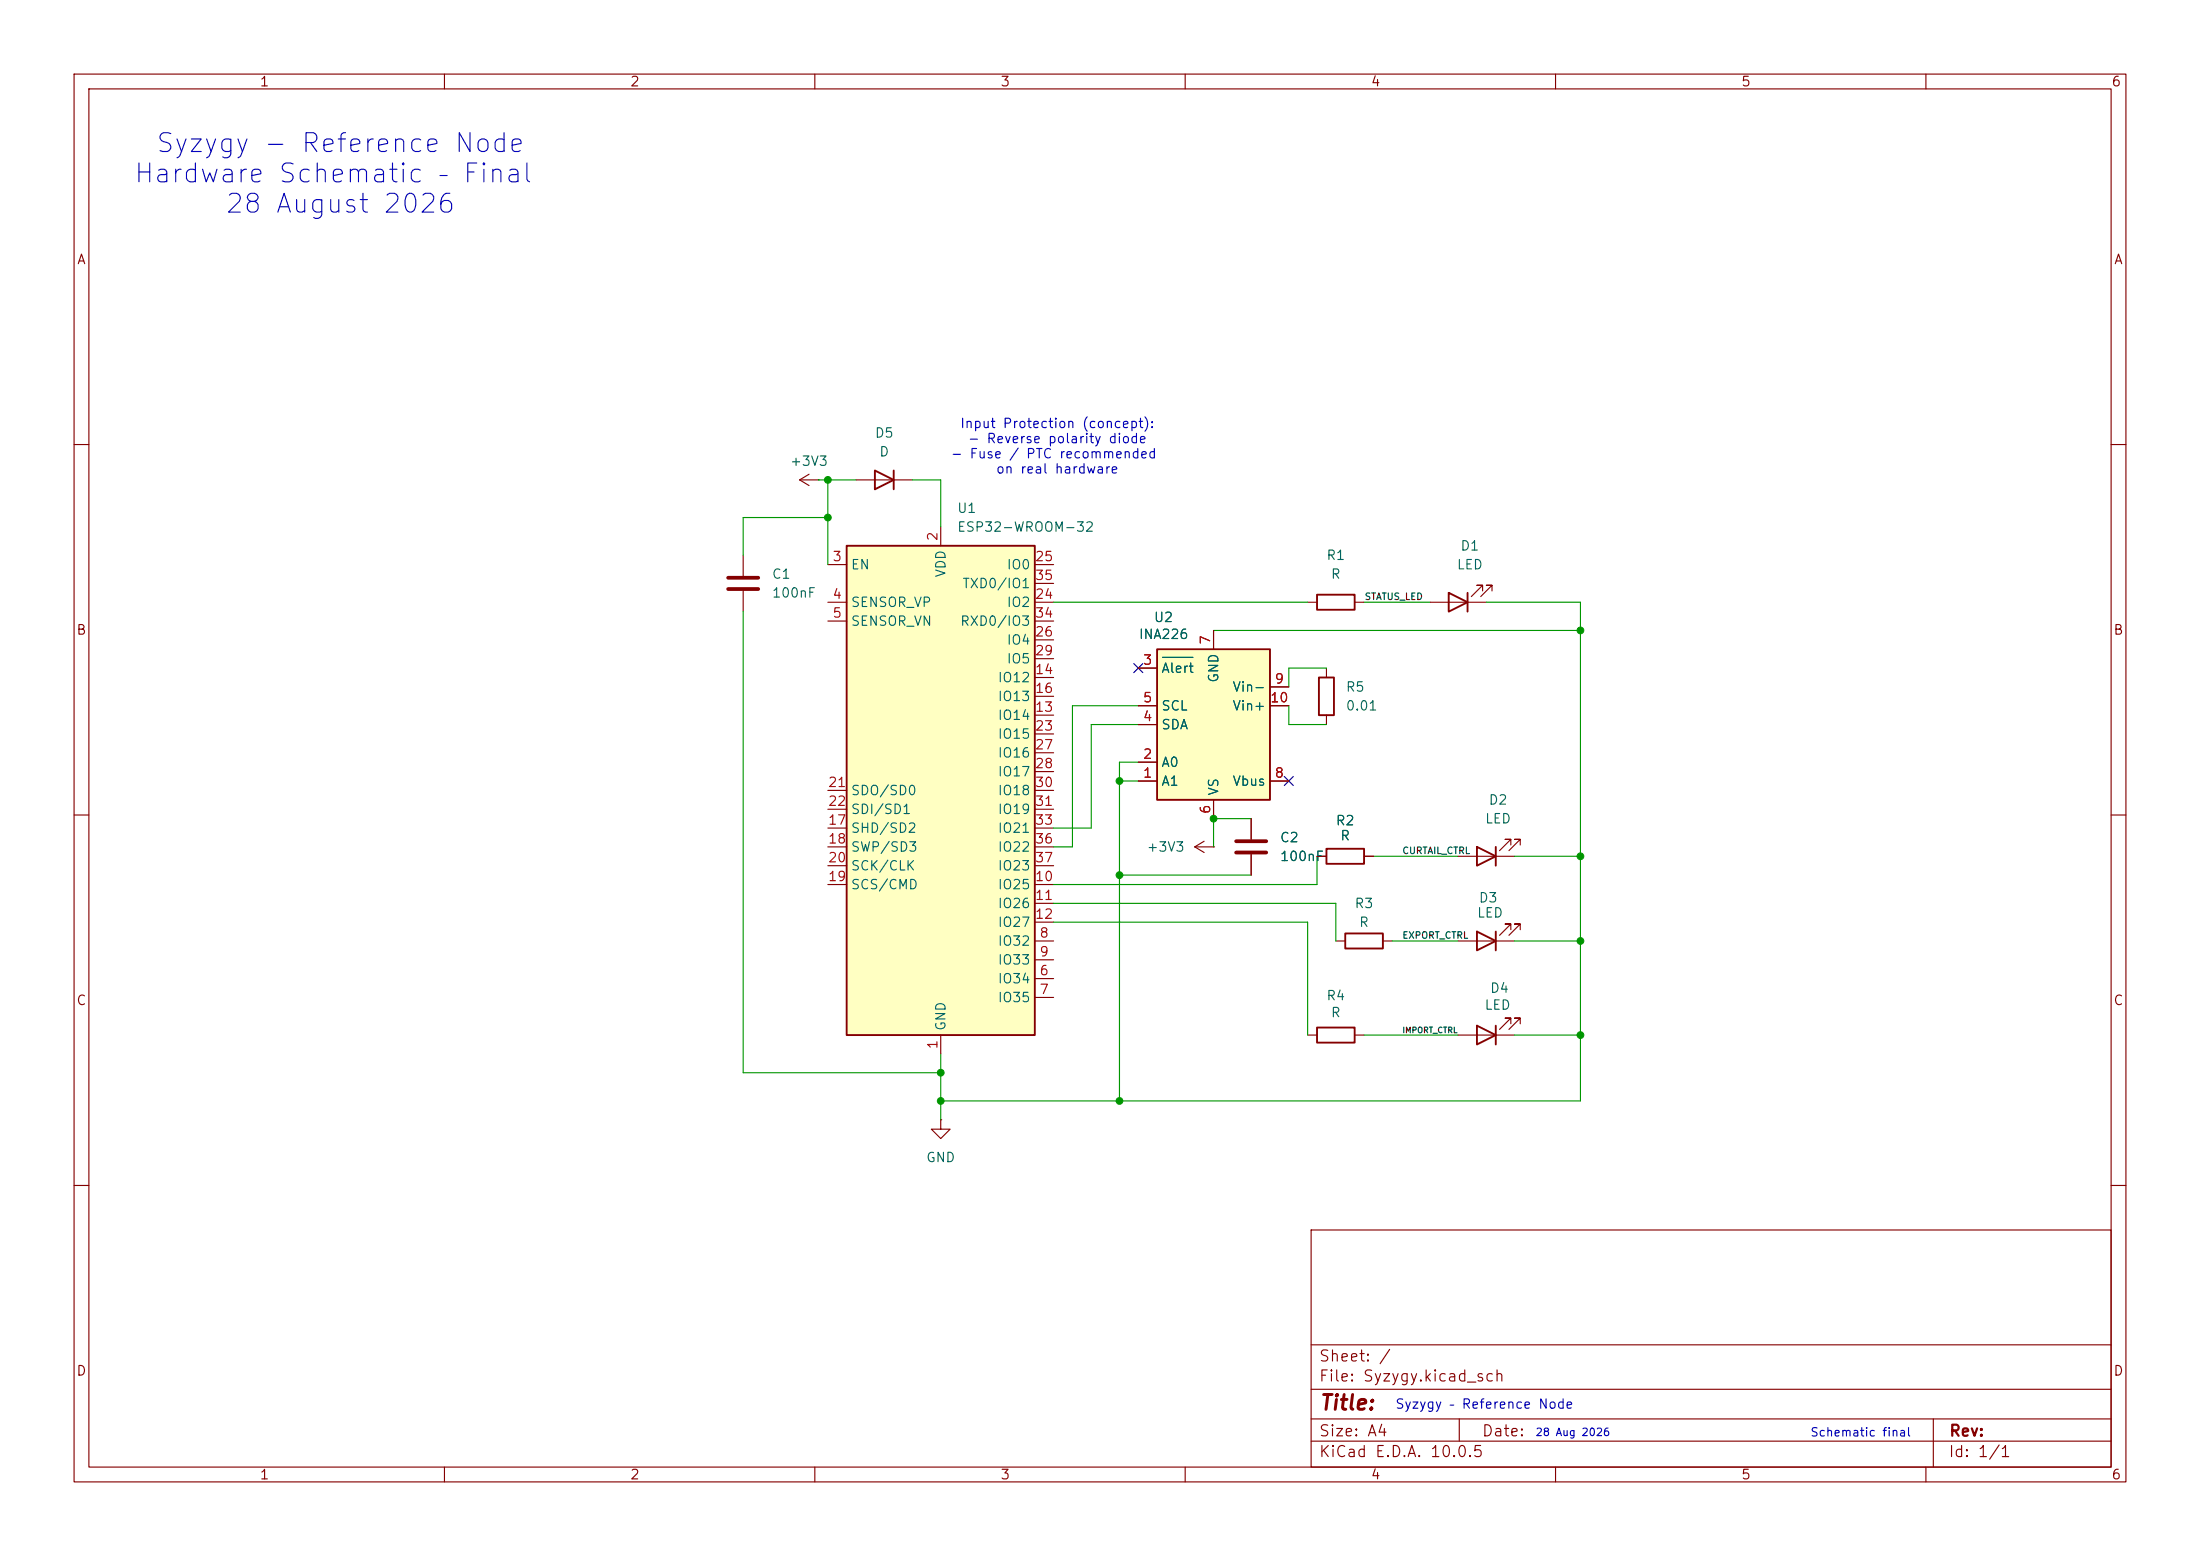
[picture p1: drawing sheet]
(kicad_sch
 (version 20260306)
 (generator "eeschema")
 (generator_version "10.0")
 (paper "A4")
 (lib_symbols
  (symbol "Device:C"
   (pin_numbers (hide yes))
   (pin_names
    (offset 0.254)) (exclude_from_sim no) (in_bom yes) (on_board yes)
   (in_pos_files yes)
   (duplicate_pin_numbers_are_jumpers no)
   (property "Reference" "C" (at 0.635 2.54 0) (show_name no) (do_not_autoplace no) (effects (font (size 1.27 1.27)) (justify left)))
   (property "Value" "C" (at 0.635 -2.54 0) (show_name no) (do_not_autoplace no) (effects (font (size 1.27 1.27)) (justify left)))
   (property "Footprint" "" (at 0.9652 -3.81 0) (show_name no) (do_not_autoplace no) (hide yes) (effects (font (size 1.27 1.27))))
   (property "Datasheet" "" (at 0 0 0) (show_name no) (do_not_autoplace no) (hide yes) (effects (font (size 1.27 1.27))))
   (property "Description" "Unpolarized capacitor" (at 0 0 0) (show_name no) (do_not_autoplace no) (hide yes) (effects (font (size 1.27 1.27))))
   (symbol "C_0_1"
    (polyline (pts (xy -2.032 0.762) (xy 2.032 0.762)) (stroke (width 0.508) (type default)) (fill (type none)))
    (polyline (pts (xy -2.032 -0.762) (xy 2.032 -0.762)) (stroke (width 0.508) (type default)) (fill (type none))))
   (symbol "C_1_1"
    (pin passive line (at 0 3.81 270) (length 2.794) (name "" (effects (font (size 1.27 1.27)))) (number "1" (effects (font (size 1.27 1.27)))))
    (pin passive line (at 0 -3.81 90) (length 2.794) (name "" (effects (font (size 1.27 1.27)))) (number "2" (effects (font (size 1.27 1.27))))))
   (embedded_fonts no))
  (symbol "Device:D"
   (pin_numbers (hide yes))
   (pin_names
    (offset 1.016) (hide yes)) (exclude_from_sim no) (in_bom yes) (on_board yes)
   (in_pos_files yes)
   (duplicate_pin_numbers_are_jumpers no)
   (property "Reference" "D" (at 0 2.54 0) (show_name no) (do_not_autoplace no) (effects (font (size 1.27 1.27))))
   (property "Value" "D" (at 0 -2.54 0) (show_name no) (do_not_autoplace no) (effects (font (size 1.27 1.27))))
   (property "Footprint" "" (at 0 0 0) (show_name no) (do_not_autoplace no) (hide yes) (effects (font (size 1.27 1.27))))
   (property "Datasheet" "" (at 0 0 0) (show_name no) (do_not_autoplace no) (hide yes) (effects (font (size 1.27 1.27))))
   (property "Description" "Diode" (at 0 0 0) (show_name no) (do_not_autoplace no) (hide yes) (effects (font (size 1.27 1.27))))
   (property "Sim.Device" "D" (at 0 0 0) (show_name no) (do_not_autoplace no) (hide yes) (effects (font (size 1.27 1.27))))
   (property "Sim.Pins" "1=K 2=A" (at 0 0 0) (show_name no) (do_not_autoplace no) (hide yes) (effects (font (size 1.27 1.27))))
   (symbol "D_0_1"
    (polyline (pts (xy -1.27 1.27) (xy -1.27 -1.27)) (stroke (width 0.254) (type default)) (fill (type none)))
    (polyline (pts (xy 1.27 1.27) (xy 1.27 -1.27) (xy -1.27 0) (xy 1.27 1.27)) (stroke (width 0.254) (type default)) (fill (type none)))
    (polyline (pts (xy 1.27 0) (xy -1.27 0)) (stroke (width 0) (type default)) (fill (type none))))
   (symbol "D_1_1"
    (pin passive line (at -3.81 0 0) (length 2.54) (name "K" (effects (font (size 1.27 1.27)))) (number "1" (effects (font (size 1.27 1.27)))))
    (pin passive line (at 3.81 0 180) (length 2.54) (name "A" (effects (font (size 1.27 1.27)))) (number "2" (effects (font (size 1.27 1.27))))))
   (embedded_fonts no))
  (symbol "Device:LED"
   (pin_numbers (hide yes))
   (pin_names
    (offset 1.016) (hide yes)) (exclude_from_sim no) (in_bom yes) (on_board yes)
   (in_pos_files yes)
   (duplicate_pin_numbers_are_jumpers no)
   (property "Reference" "D" (at 0 2.54 0) (show_name no) (do_not_autoplace no) (effects (font (size 1.27 1.27))))
   (property "Value" "LED" (at 0 -2.54 0) (show_name no) (do_not_autoplace no) (effects (font (size 1.27 1.27))))
   (property "Footprint" "" (at 0 0 0) (show_name no) (do_not_autoplace no) (hide yes) (effects (font (size 1.27 1.27))))
   (property "Datasheet" "" (at 0 0 0) (show_name no) (do_not_autoplace no) (hide yes) (effects (font (size 1.27 1.27))))
   (property "Description" "Light emitting diode" (at 0 0 0) (show_name no) (do_not_autoplace no) (hide yes) (effects (font (size 1.27 1.27))))
   (property "Sim.Pins" "1=K 2=A" (at 0 0 0) (show_name no) (do_not_autoplace no) (hide yes) (effects (font (size 1.27 1.27))))
   (symbol "LED_0_1"
    (polyline (pts (xy -3.048 -0.762) (xy -4.572 -2.286) (xy -3.81 -2.286) (xy -4.572 -2.286) (xy -4.572 -1.524)) (stroke (width 0) (type default)) (fill (type none)))
    (polyline (pts (xy -1.778 -0.762) (xy -3.302 -2.286) (xy -2.54 -2.286) (xy -3.302 -2.286) (xy -3.302 -1.524)) (stroke (width 0) (type default)) (fill (type none)))
    (polyline (pts (xy -1.27 0) (xy 1.27 0)) (stroke (width 0) (type default)) (fill (type none)))
    (polyline (pts (xy -1.27 -1.27) (xy -1.27 1.27)) (stroke (width 0.254) (type default)) (fill (type none)))
    (polyline (pts (xy 1.27 -1.27) (xy 1.27 1.27) (xy -1.27 0) (xy 1.27 -1.27)) (stroke (width 0.254) (type default)) (fill (type none))))
   (symbol "LED_1_1"
    (pin passive line (at -3.81 0 0) (length 2.54) (name "K" (effects (font (size 1.27 1.27)))) (number "1" (effects (font (size 1.27 1.27)))))
    (pin passive line (at 3.81 0 180) (length 2.54) (name "A" (effects (font (size 1.27 1.27)))) (number "2" (effects (font (size 1.27 1.27))))))
   (embedded_fonts no))
  (symbol "Device:R"
   (pin_numbers (hide yes))
   (pin_names
    (offset 0)) (exclude_from_sim no) (in_bom yes) (on_board yes)
   (in_pos_files yes)
   (duplicate_pin_numbers_are_jumpers no)
   (property "Reference" "R" (at 2.032 0 90) (show_name no) (do_not_autoplace no) (effects (font (size 1.27 1.27))))
   (property "Value" "R" (at 0 0 90) (show_name no) (do_not_autoplace no) (effects (font (size 1.27 1.27))))
   (property "Footprint" "" (at -1.778 0 90) (show_name no) (do_not_autoplace no) (hide yes) (effects (font (size 1.27 1.27))))
   (property "Datasheet" "" (at 0 0 0) (show_name no) (do_not_autoplace no) (hide yes) (effects (font (size 1.27 1.27))))
   (property "Description" "Resistor" (at 0 0 0) (show_name no) (do_not_autoplace no) (hide yes) (effects (font (size 1.27 1.27))))
   (symbol "R_0_1"
    (rectangle (start -1.016 -2.54) (end 1.016 2.54) (stroke (width 0.254) (type default)) (fill (type none))))
   (symbol "R_1_1"
    (pin passive line (at 0 3.81 270) (length 1.27) (name "" (effects (font (size 1.27 1.27)))) (number "1" (effects (font (size 1.27 1.27)))))
    (pin passive line (at 0 -3.81 90) (length 1.27) (name "" (effects (font (size 1.27 1.27)))) (number "2" (effects (font (size 1.27 1.27))))))
   (embedded_fonts no))
  (symbol "RF_Module:ESP32-WROOM-32" (exclude_from_sim no) (in_bom yes) (on_board yes)
   (in_pos_files yes)
   (duplicate_pin_numbers_are_jumpers no)
   (property "Reference" "U" (at -12.7 34.29 0) (show_name no) (do_not_autoplace no) (effects (font (size 1.27 1.27)) (justify left)))
   (property "Value" "ESP32-WROOM-32" (at 1.27 34.29 0) (show_name no) (do_not_autoplace no) (effects (font (size 1.27 1.27)) (justify left)))
   (property "Footprint" "RF_Module:ESP32-WROOM-32" (at 0 -38.1 0) (show_name no) (do_not_autoplace no) (hide yes) (effects (font (size 1.27 1.27))))
   (property "Datasheet" "https://www.espressif.com/sites/default/files/documentation/esp32-wroom-32_datasheet_en.pdf" (at -7.62 1.27 0) (show_name no) (do_not_autoplace no) (hide yes) (effects (font (size 1.27 1.27))))
   (property "Description" "RF Module, ESP32-D0WDQ6 SoC, Wi-Fi 802.11b/g/n, Bluetooth, BLE, 32-bit, 2.7-3.6V, onboard antenna, SMD" (at 0 0 0) (show_name no) (do_not_autoplace no) (hide yes) (effects (font (size 1.27 1.27))))
   (symbol "ESP32-WROOM-32_0_1"
    (rectangle (start -12.7 33.02) (end 12.7 -33.02) (stroke (width 0.254) (type default)) (fill (type background))))
   (symbol "ESP32-WROOM-32_1_1"
    (pin power_in line (at 0 -35.56 90) (length 2.54) (name "GND" (effects (font (size 1.27 1.27)))) (number "1" (effects (font (size 1.27 1.27)))))
    (pin power_in line (at 0 35.56 270) (length 2.54) (name "VDD" (effects (font (size 1.27 1.27)))) (number "2" (effects (font (size 1.27 1.27)))))
    (pin input line (at -15.24 30.48 0) (length 2.54) (name "EN" (effects (font (size 1.27 1.27)))) (number "3" (effects (font (size 1.27 1.27)))))
    (pin input line (at -15.24 25.4 0) (length 2.54) (name "SENSOR_VP" (effects (font (size 1.27 1.27)))) (number "4" (effects (font (size 1.27 1.27)))))
    (pin input line (at -15.24 22.86 0) (length 2.54) (name "SENSOR_VN" (effects (font (size 1.27 1.27)))) (number "5" (effects (font (size 1.27 1.27)))))
    (pin input line (at 15.24 -25.4 180) (length 2.54) (name "IO34" (effects (font (size 1.27 1.27)))) (number "6" (effects (font (size 1.27 1.27)))))
    (pin input line (at 15.24 -27.94 180) (length 2.54) (name "IO35" (effects (font (size 1.27 1.27)))) (number "7" (effects (font (size 1.27 1.27)))))
    (pin bidirectional line (at 15.24 -20.32 180) (length 2.54) (name "IO32" (effects (font (size 1.27 1.27)))) (number "8" (effects (font (size 1.27 1.27)))))
    (pin bidirectional line (at 15.24 -22.86 180) (length 2.54) (name "IO33" (effects (font (size 1.27 1.27)))) (number "9" (effects (font (size 1.27 1.27)))))
    (pin bidirectional line (at 15.24 -12.7 180) (length 2.54) (name "IO25" (effects (font (size 1.27 1.27)))) (number "10" (effects (font (size 1.27 1.27)))))
    (pin bidirectional line (at 15.24 -15.24 180) (length 2.54) (name "IO26" (effects (font (size 1.27 1.27)))) (number "11" (effects (font (size 1.27 1.27)))))
    (pin bidirectional line (at 15.24 -17.78 180) (length 2.54) (name "IO27" (effects (font (size 1.27 1.27)))) (number "12" (effects (font (size 1.27 1.27)))))
    (pin bidirectional line (at 15.24 10.16 180) (length 2.54) (name "IO14" (effects (font (size 1.27 1.27)))) (number "13" (effects (font (size 1.27 1.27)))))
    (pin bidirectional line (at 15.24 15.24 180) (length 2.54) (name "IO12" (effects (font (size 1.27 1.27)))) (number "14" (effects (font (size 1.27 1.27)))))
    (pin passive line (at 0 -35.56 90) (length 2.54) (hide yes) (name "GND" (effects (font (size 1.27 1.27)))) (number "15" (effects (font (size 1.27 1.27)))))
    (pin bidirectional line (at 15.24 12.7 180) (length 2.54) (name "IO13" (effects (font (size 1.27 1.27)))) (number "16" (effects (font (size 1.27 1.27)))))
    (pin bidirectional line (at -15.24 -5.08 0) (length 2.54) (name "SHD/SD2" (effects (font (size 1.27 1.27)))) (number "17" (effects (font (size 1.27 1.27)))))
    (pin bidirectional line (at -15.24 -7.62 0) (length 2.54) (name "SWP/SD3" (effects (font (size 1.27 1.27)))) (number "18" (effects (font (size 1.27 1.27)))))
    (pin bidirectional line (at -15.24 -12.7 0) (length 2.54) (name "SCS/CMD" (effects (font (size 1.27 1.27)))) (number "19" (effects (font (size 1.27 1.27)))))
    (pin bidirectional line (at -15.24 -10.16 0) (length 2.54) (name "SCK/CLK" (effects (font (size 1.27 1.27)))) (number "20" (effects (font (size 1.27 1.27)))))
    (pin bidirectional line (at -15.24 0 0) (length 2.54) (name "SDO/SD0" (effects (font (size 1.27 1.27)))) (number "21" (effects (font (size 1.27 1.27)))))
    (pin bidirectional line (at -15.24 -2.54 0) (length 2.54) (name "SDI/SD1" (effects (font (size 1.27 1.27)))) (number "22" (effects (font (size 1.27 1.27)))))
    (pin bidirectional line (at 15.24 7.62 180) (length 2.54) (name "IO15" (effects (font (size 1.27 1.27)))) (number "23" (effects (font (size 1.27 1.27)))))
    (pin bidirectional line (at 15.24 25.4 180) (length 2.54) (name "IO2" (effects (font (size 1.27 1.27)))) (number "24" (effects (font (size 1.27 1.27)))))
    (pin bidirectional line (at 15.24 30.48 180) (length 2.54) (name "IO0" (effects (font (size 1.27 1.27)))) (number "25" (effects (font (size 1.27 1.27)))))
    (pin bidirectional line (at 15.24 20.32 180) (length 2.54) (name "IO4" (effects (font (size 1.27 1.27)))) (number "26" (effects (font (size 1.27 1.27)))))
    (pin bidirectional line (at 15.24 5.08 180) (length 2.54) (name "IO16" (effects (font (size 1.27 1.27)))) (number "27" (effects (font (size 1.27 1.27)))))
    (pin bidirectional line (at 15.24 2.54 180) (length 2.54) (name "IO17" (effects (font (size 1.27 1.27)))) (number "28" (effects (font (size 1.27 1.27)))))
    (pin bidirectional line (at 15.24 17.78 180) (length 2.54) (name "IO5" (effects (font (size 1.27 1.27)))) (number "29" (effects (font (size 1.27 1.27)))))
    (pin bidirectional line (at 15.24 0 180) (length 2.54) (name "IO18" (effects (font (size 1.27 1.27)))) (number "30" (effects (font (size 1.27 1.27)))))
    (pin bidirectional line (at 15.24 -2.54 180) (length 2.54) (name "IO19" (effects (font (size 1.27 1.27)))) (number "31" (effects (font (size 1.27 1.27)))))
    (pin no_connect line (at -12.7 -27.94 0) (length 2.54) (hide yes) (name "NC" (effects (font (size 1.27 1.27)))) (number "32" (effects (font (size 1.27 1.27)))))
    (pin bidirectional line (at 15.24 -5.08 180) (length 2.54) (name "IO21" (effects (font (size 1.27 1.27)))) (number "33" (effects (font (size 1.27 1.27)))))
    (pin bidirectional line (at 15.24 22.86 180) (length 2.54) (name "RXD0/IO3" (effects (font (size 1.27 1.27)))) (number "34" (effects (font (size 1.27 1.27)))))
    (pin bidirectional line (at 15.24 27.94 180) (length 2.54) (name "TXD0/IO1" (effects (font (size 1.27 1.27)))) (number "35" (effects (font (size 1.27 1.27)))))
    (pin bidirectional line (at 15.24 -7.62 180) (length 2.54) (name "IO22" (effects (font (size 1.27 1.27)))) (number "36" (effects (font (size 1.27 1.27)))))
    (pin bidirectional line (at 15.24 -10.16 180) (length 2.54) (name "IO23" (effects (font (size 1.27 1.27)))) (number "37" (effects (font (size 1.27 1.27)))))
    (pin passive line (at 0 -35.56 90) (length 2.54) (hide yes) (name "GND" (effects (font (size 1.27 1.27)))) (number "38" (effects (font (size 1.27 1.27)))))
    (pin passive line (at 0 -35.56 90) (length 2.54) (hide yes) (name "GND" (effects (font (size 1.27 1.27)))) (number "39" (effects (font (size 1.27 1.27))))))
   (embedded_fonts no))
  (symbol "Sensor_Energy:INA226" (exclude_from_sim no) (in_bom yes) (on_board yes)
   (in_pos_files yes)
   (duplicate_pin_numbers_are_jumpers no)
   (property "Reference" "U" (at -6.35 11.43 0) (show_name no) (do_not_autoplace no) (effects (font (size 1.27 1.27))))
   (property "Value" "INA226" (at 3.81 11.43 0) (show_name no) (do_not_autoplace no) (effects (font (size 1.27 1.27))))
   (property "Footprint" "Package_SO:TSSOP-10_3x3mm_P0.5mm" (at 20.32 -11.43 0) (show_name no) (do_not_autoplace no) (hide yes) (effects (font (size 1.27 1.27))))
   (property "Datasheet" "http://www.ti.com/lit/ds/symlink/ina226.pdf" (at 8.89 -2.54 0) (show_name no) (do_not_autoplace no) (hide yes) (effects (font (size 1.27 1.27))))
   (property "Description" "High-Side or Low-Side Measurement, Bi-Directional Current and Power Monitor (0-36V) with I2C Compatible Interface, TSSOP-10 (Texas DGS0010A / VSSOP)" (at 0 0 0) (show_name no) (do_not_autoplace no) (hide yes) (effects (font (size 1.27 1.27))))
   (symbol "INA226_0_1"
    (rectangle (start 7.62 10.16) (end -7.62 -10.16) (stroke (width 0.254) (type default)) (fill (type background))))
   (symbol "INA226_1_1"
    (pin input line (at 10.16 7.62 180) (length 2.54) (name "A1" (effects (font (size 1.27 1.27)))) (number "1" (effects (font (size 1.27 1.27)))))
    (pin input line (at 10.16 5.08 180) (length 2.54) (name "A0" (effects (font (size 1.27 1.27)))) (number "2" (effects (font (size 1.27 1.27)))))
    (pin open_collector line (at 10.16 -7.62 180) (length 2.54) (name "~{Alert}" (effects (font (size 1.27 1.27)))) (number "3" (effects (font (size 1.27 1.27)))))
    (pin bidirectional line (at 10.16 0 180) (length 2.54) (name "SDA" (effects (font (size 1.27 1.27)))) (number "4" (effects (font (size 1.27 1.27)))))
    (pin input line (at 10.16 -2.54 180) (length 2.54) (name "SCL" (effects (font (size 1.27 1.27)))) (number "5" (effects (font (size 1.27 1.27)))))
    (pin power_in line (at 0 12.7 270) (length 2.54) (name "VS" (effects (font (size 1.27 1.27)))) (number "6" (effects (font (size 1.27 1.27)))))
    (pin power_in line (at 0 -12.7 90) (length 2.54) (name "GND" (effects (font (size 1.27 1.27)))) (number "7" (effects (font (size 1.27 1.27)))))
    (pin input line (at -10.16 7.62 0) (length 2.54) (name "Vbus" (effects (font (size 1.27 1.27)))) (number "8" (effects (font (size 1.27 1.27)))))
    (pin input line (at -10.16 -5.08 0) (length 2.54) (name "Vin-" (effects (font (size 1.27 1.27)))) (number "9" (effects (font (size 1.27 1.27)))))
    (pin input line (at -10.16 -2.54 0) (length 2.54) (name "Vin+" (effects (font (size 1.27 1.27)))) (number "10" (effects (font (size 1.27 1.27))))))
   (embedded_fonts no))
  (symbol "power:+3V3"
   (power global)
   (pin_numbers (hide yes))
   (pin_names
    (offset 0) (hide yes)) (exclude_from_sim no) (in_bom yes) (on_board yes)
   (in_pos_files yes)
   (duplicate_pin_numbers_are_jumpers no)
   (property "Reference" "#PWR" (at 0 -3.81 0) (show_name no) (do_not_autoplace no) (hide yes) (effects (font (size 1.27 1.27))))
   (property "Value" "+3V3" (at 0 3.556 0) (show_name no) (do_not_autoplace no) (effects (font (size 1.27 1.27))))
   (property "Footprint" "" (at 0 0 0) (show_name no) (do_not_autoplace no) (hide yes) (effects (font (size 1.27 1.27))))
   (property "Datasheet" "" (at 0 0 0) (show_name no) (do_not_autoplace no) (hide yes) (effects (font (size 1.27 1.27))))
   (property "Description" "Power symbol creates a global label with name \"+3V3\"" (at 0 0 0) (show_name no) (do_not_autoplace no) (hide yes) (effects (font (size 1.27 1.27))))
   (symbol "+3V3_0_1"
    (polyline (pts (xy -0.762 1.27) (xy 0 2.54)) (stroke (width 0) (type default)) (fill (type none)))
    (polyline (pts (xy 0 2.54) (xy 0.762 1.27)) (stroke (width 0) (type default)) (fill (type none)))
    (polyline (pts (xy 0 0) (xy 0 2.54)) (stroke (width 0) (type default)) (fill (type none))))
   (symbol "+3V3_1_1"
    (pin power_in line (at 0 0 90) (length 0) (name "" (effects (font (size 1.27 1.27)))) (number "1" (effects (font (size 1.27 1.27))))))
   (embedded_fonts no))
  (symbol "power:GND"
   (power global)
   (pin_numbers (hide yes))
   (pin_names
    (offset 0) (hide yes)) (exclude_from_sim no) (in_bom yes) (on_board yes)
   (in_pos_files yes)
   (duplicate_pin_numbers_are_jumpers no)
   (property "Reference" "#PWR" (at 0 -6.35 0) (show_name no) (do_not_autoplace no) (hide yes) (effects (font (size 1.27 1.27))))
   (property "Value" "GND" (at 0 -3.81 0) (show_name no) (do_not_autoplace no) (effects (font (size 1.27 1.27))))
   (property "Footprint" "" (at 0 0 0) (show_name no) (do_not_autoplace no) (hide yes) (effects (font (size 1.27 1.27))))
   (property "Datasheet" "" (at 0 0 0) (show_name no) (do_not_autoplace no) (hide yes) (effects (font (size 1.27 1.27))))
   (property "Description" "Power symbol creates a global label with name \"GND\" , ground" (at 0 0 0) (show_name no) (do_not_autoplace no) (hide yes) (effects (font (size 1.27 1.27))))
   (symbol "GND_0_1"
    (polyline (pts (xy 0 0) (xy 0 -1.27) (xy 1.27 -1.27) (xy 0 -2.54) (xy -1.27 -1.27) (xy 0 -1.27)) (stroke (width 0) (type default)) (fill (type none))))
   (symbol "GND_1_1"
    (pin power_in line (at 0 0 270) (length 0) (name "" (effects (font (size 1.27 1.27)))) (number "1" (effects (font (size 1.27 1.27))))))
   (embedded_fonts no)))
 (text "Input Protection (concept):\n- Reverse polarity diode\n- Fuse / PTC recommended \non real hardware"
  (exclude_from_sim no)
  (at 142.748 60.452 0)
  (effects (font (size 1.27 1.27))))
 (text "Syzygy – Reference Node"
  (exclude_from_sim no)
  (at 200.406 189.738 0)
  (effects (font (size 1.27 1.27))))
 (text "Schematic final"
  (exclude_from_sim no)
  (at 251.206 193.548 0)
  (effects (font (size 1.143 1.143))))
 (text "28 Aug 2026"
  (exclude_from_sim no)
  (at 212.344 193.548 0)
  (effects (font (size 1.016 1.016))))
 (text "Syzygy - Reference Node\nHardware Schematic – Final \n28 August 2026"
  (exclude_from_sim no)
  (at 45.974 23.622 0)
  (effects (font (size 2.54 2.54))))
 (junction
  (at 127 144.78)
  (diameter 0)
  (color 0 0 0 0))
 (junction
  (at 213.36 127)
  (diameter 0)
  (color 0 0 0 0))
 (junction
  (at 151.13 118.11)
  (diameter 0)
  (color 0 0 0 0))
 (junction
  (at 213.36 85.09)
  (diameter 0)
  (color 0 0 0 0))
 (junction
  (at 151.13 148.59)
  (diameter 0)
  (color 0 0 0 0))
 (junction
  (at 213.36 139.7)
  (diameter 0)
  (color 0 0 0 0))
 (junction
  (at 111.76 64.77)
  (diameter 0)
  (color 0 0 0 0))
 (junction
  (at 127 148.59)
  (diameter 0)
  (color 0 0 0 0))
 (junction
  (at 163.83 110.49)
  (diameter 0)
  (color 0 0 0 0))
 (junction
  (at 213.36 115.57)
  (diameter 0)
  (color 0 0 0 0))
 (junction
  (at 111.76 69.85)
  (diameter 0)
  (color 0 0 0 0))
 (junction
  (at 151.13 105.41)
  (diameter 0)
  (color 0 0 0 0))
 (no_connect
  (at 153.67 90.17))
 (no_connect
  (at 173.99 105.41))
 (wire
  (pts (xy 142.24 119.38) (xy 177.8 119.38))
  (stroke (width 0) (type default)))
 (wire
  (pts (xy 111.76 64.77) (xy 111.76 69.85))
  (stroke (width 0) (type default)))
 (wire
  (pts (xy 127 142.24) (xy 127 144.78))
  (stroke (width 0) (type default)))
 (wire
  (pts (xy 173.99 95.25) (xy 173.99 97.79))
  (stroke (width 0) (type default)))
 (wire
  (pts (xy 176.53 124.46) (xy 176.53 139.7))
  (stroke (width 0) (type default)))
 (wire
  (pts (xy 151.13 105.41) (xy 153.67 105.41))
  (stroke (width 0) (type default)))
 (wire
  (pts (xy 127 71.12) (xy 127 64.77))
  (stroke (width 0) (type default)))
 (wire
  (pts (xy 111.76 69.85) (xy 111.76 76.2))
  (stroke (width 0) (type default)))
 (wire
  (pts (xy 213.36 127) (xy 213.36 139.7))
  (stroke (width 0) (type default)))
 (wire
  (pts (xy 163.83 110.49) (xy 163.83 114.3))
  (stroke (width 0) (type default)))
 (wire
  (pts (xy 123.19 64.77) (xy 127 64.77))
  (stroke (width 0) (type default)))
 (wire
  (pts (xy 163.83 85.09) (xy 213.36 85.09))
  (stroke (width 0) (type default)))
 (wire
  (pts (xy 204.47 115.57) (xy 213.36 115.57))
  (stroke (width 0) (type default)))
 (wire
  (pts (xy 144.78 95.25) (xy 144.78 114.3))
  (stroke (width 0) (type default)))
 (wire
  (pts (xy 153.67 97.79) (xy 147.32 97.79))
  (stroke (width 0) (type default)))
 (wire
  (pts (xy 100.33 82.55) (xy 100.33 144.78))
  (stroke (width 0) (type default)))
 (wire
  (pts (xy 173.99 92.71) (xy 173.99 90.17))
  (stroke (width 0) (type default)))
 (wire
  (pts (xy 151.13 105.41) (xy 151.13 118.11))
  (stroke (width 0) (type default)))
 (wire
  (pts (xy 180.34 121.92) (xy 180.34 127))
  (stroke (width 0) (type default)))
 (wire
  (pts (xy 111.76 64.77) (xy 115.57 64.77))
  (stroke (width 0) (type default)))
 (wire
  (pts (xy 147.32 111.76) (xy 142.24 111.76))
  (stroke (width 0) (type default)))
 (wire
  (pts (xy 187.96 127) (xy 196.85 127))
  (stroke (width 0) (type default)))
 (wire
  (pts (xy 213.36 148.59) (xy 151.13 148.59))
  (stroke (width 0) (type default)))
 (wire
  (pts (xy 153.67 102.87) (xy 151.13 102.87))
  (stroke (width 0) (type default)))
 (wire
  (pts (xy 184.15 81.28) (xy 193.04 81.28))
  (stroke (width 0) (type default)))
 (wire
  (pts (xy 173.99 97.79) (xy 179.07 97.79))
  (stroke (width 0) (type default)))
 (wire
  (pts (xy 213.36 139.7) (xy 213.36 148.59))
  (stroke (width 0) (type default)))
 (wire
  (pts (xy 127 148.59) (xy 127 151.13))
  (stroke (width 0) (type default)))
 (wire
  (pts (xy 204.47 139.7) (xy 213.36 139.7))
  (stroke (width 0) (type default)))
 (wire
  (pts (xy 168.91 110.49) (xy 163.83 110.49))
  (stroke (width 0) (type default)))
 (wire
  (pts (xy 185.42 115.57) (xy 196.85 115.57))
  (stroke (width 0) (type default)))
 (wire
  (pts (xy 213.36 81.28) (xy 213.36 85.09))
  (stroke (width 0) (type default)))
 (wire
  (pts (xy 127 144.78) (xy 127 148.59))
  (stroke (width 0) (type default)))
 (wire
  (pts (xy 100.33 74.93) (xy 100.33 69.85))
  (stroke (width 0) (type default)))
 (wire
  (pts (xy 173.99 90.17) (xy 179.07 90.17))
  (stroke (width 0) (type default)))
 (wire
  (pts (xy 110.49 64.77) (xy 111.76 64.77))
  (stroke (width 0) (type default)))
 (wire
  (pts (xy 142.24 81.28) (xy 176.53 81.28))
  (stroke (width 0) (type default)))
 (wire
  (pts (xy 151.13 118.11) (xy 151.13 148.59))
  (stroke (width 0) (type default)))
 (wire
  (pts (xy 204.47 127) (xy 213.36 127))
  (stroke (width 0) (type default)))
 (wire
  (pts (xy 127 148.59) (xy 151.13 148.59))
  (stroke (width 0) (type default)))
 (wire
  (pts (xy 200.66 81.28) (xy 213.36 81.28))
  (stroke (width 0) (type default)))
 (wire
  (pts (xy 100.33 144.78) (xy 127 144.78))
  (stroke (width 0) (type default)))
 (wire
  (pts (xy 147.32 97.79) (xy 147.32 111.76))
  (stroke (width 0) (type default)))
 (wire
  (pts (xy 142.24 121.92) (xy 180.34 121.92))
  (stroke (width 0) (type default)))
 (wire
  (pts (xy 184.15 139.7) (xy 196.85 139.7))
  (stroke (width 0) (type default)))
 (wire
  (pts (xy 144.78 114.3) (xy 142.24 114.3))
  (stroke (width 0) (type default)))
 (wire
  (pts (xy 151.13 102.87) (xy 151.13 105.41))
  (stroke (width 0) (type default)))
 (wire
  (pts (xy 142.24 124.46) (xy 176.53 124.46))
  (stroke (width 0) (type default)))
 (wire
  (pts (xy 151.13 118.11) (xy 168.91 118.11))
  (stroke (width 0) (type default)))
 (wire
  (pts (xy 177.8 119.38) (xy 177.8 115.57))
  (stroke (width 0) (type default)))
 (wire
  (pts (xy 213.36 115.57) (xy 213.36 127))
  (stroke (width 0) (type default)))
 (wire
  (pts (xy 153.67 95.25) (xy 144.78 95.25))
  (stroke (width 0) (type default)))
 (wire
  (pts (xy 213.36 85.09) (xy 213.36 115.57))
  (stroke (width 0) (type default)))
 (wire
  (pts (xy 100.33 69.85) (xy 111.76 69.85))
  (stroke (width 0) (type default)))
 (label "STATUS_LED"
  (at 184.15 81.28 0)
  (effects (font (size 0.889 0.889)) (justify left bottom)))
 (label "IMPORT_CTRL"
  (at 189.23 139.7 0)
  (effects (font (size 0.762 0.762)) (justify left bottom)))
 (label "CURTAIL_CTRL"
  (at 189.23 115.57 0)
  (effects (font (size 0.889 0.889)) (justify left bottom)))
 (label "EXPORT_CTRL"
  (at 189.23 127 0)
  (effects (font (size 0.889 0.889)) (justify left bottom)))
 (symbol
  (lib_id "Device:R")
  (at 181.61 115.57 270)
  (unit 1)
  (body_style 1)
  (exclude_from_sim no)
  (in_bom yes)
  (on_board yes)
  (in_pos_files yes)
  (dnp no)
  (property "Reference" "R2" (at 181.61 110.744 90) (show_name no) (do_not_autoplace no) (effects (font (size 1.27 1.27))))
  (property "Value" "R" (at 181.61 112.776 90) (show_name no) (do_not_autoplace no) (effects (font (size 1.27 1.27))))
  (property "Footprint" "" (at 181.61 113.792 90) (hide yes) (show_name no) (do_not_autoplace no) (effects (font (size 1.27 1.27))))
  (property "Datasheet" "" (at 181.61 115.57 0) (hide yes) (show_name no) (do_not_autoplace no) (effects (font (size 1.27 1.27))))
  (property "Description" "Resistor" (at 181.61 115.57 0) (hide yes) (show_name no) (do_not_autoplace no) (effects (font (size 1.27 1.27))))
  (pin "2")
  (pin "1"))
 (symbol
  (lib_id "Sensor_Energy:INA226")
  (at 163.83 97.79 180)
  (unit 1)
  (body_style 1)
  (exclude_from_sim no)
  (in_bom yes)
  (on_board yes)
  (in_pos_files yes)
  (dnp no)
  (property "Reference" "U2" (at 155.702 83.312 0) (show_name no) (do_not_autoplace no) (effects (font (size 1.27 1.27)) (justify right)))
  (property "Value" "INA226" (at 153.67 85.598 0) (show_name no) (do_not_autoplace no) (effects (font (size 1.27 1.27)) (justify right)))
  (property "Footprint" "Package_SO:TSSOP-10_3x3mm_P0.5mm" (at 143.51 86.36 0) (hide yes) (show_name no) (do_not_autoplace no) (effects (font (size 1.27 1.27))))
  (property "Datasheet" "http://www.ti.com/lit/ds/symlink/ina226.pdf" (at 154.94 95.25 0) (hide yes) (show_name no) (do_not_autoplace no) (effects (font (size 1.27 1.27))))
  (property "Description" "High-Side or Low-Side Measurement, Bi-Directional Current and Power Monitor (0-36V) with I2C Compatible Interface, TSSOP-10 (Texas DGS0010A / VSSOP)" (at 163.83 97.79 0) (hide yes) (show_name no) (do_not_autoplace no) (effects (font (size 1.27 1.27))))
  (pin "7")
  (pin "2")
  (pin "1")
  (pin "5")
  (pin "8")
  (pin "4")
  (pin "6")
  (pin "3")
  (pin "9")
  (pin "10"))
 (symbol
  (lib_id "power:GND")
  (at 127 151.13 0)
  (unit 1)
  (body_style 1)
  (exclude_from_sim no)
  (in_bom yes)
  (on_board yes)
  (in_pos_files yes)
  (dnp no)
  (fields_autoplaced yes)
  (property "Reference" "#PWR02" (at 127 157.48 0) (hide yes) (show_name no) (do_not_autoplace no) (effects (font (size 1.27 1.27))))
  (property "Value" "GND" (at 127 156.21 0) (show_name no) (do_not_autoplace no) (effects (font (size 1.27 1.27))))
  (property "Footprint" "" (at 127 151.13 0) (hide yes) (show_name no) (do_not_autoplace no) (effects (font (size 1.27 1.27))))
  (property "Datasheet" "" (at 127 151.13 0) (hide yes) (show_name no) (do_not_autoplace no) (effects (font (size 1.27 1.27))))
  (property "Description" "Power symbol creates a global label with name \"GND\" , ground" (at 127 151.13 0) (hide yes) (show_name no) (do_not_autoplace no) (effects (font (size 1.27 1.27))))
  (pin "1"))
 (symbol
  (lib_id "Device:R")
  (at 179.07 93.98 0)
  (unit 1)
  (body_style 1)
  (exclude_from_sim no)
  (in_bom yes)
  (on_board yes)
  (in_pos_files yes)
  (dnp no)
  (fields_autoplaced yes)
  (property "Reference" "R5" (at 181.61 92.7099 0) (show_name no) (do_not_autoplace no) (effects (font (size 1.27 1.27)) (justify left)))
  (property "Value" "0.01" (at 181.61 95.2499 0) (show_name no) (do_not_autoplace no) (effects (font (size 1.27 1.27)) (justify left)))
  (property "Footprint" "" (at 177.292 93.98 90) (hide yes) (show_name no) (do_not_autoplace no) (effects (font (size 1.27 1.27))))
  (property "Datasheet" "" (at 179.07 93.98 0) (hide yes) (show_name no) (do_not_autoplace no) (effects (font (size 1.27 1.27))))
  (property "Description" "Resistor" (at 179.07 93.98 0) (hide yes) (show_name no) (do_not_autoplace no) (effects (font (size 1.27 1.27))))
  (pin "2")
  (pin "1"))
 (symbol
  (lib_id "power:+3V3")
  (at 110.49 64.77 90)
  (unit 1)
  (body_style 1)
  (exclude_from_sim no)
  (in_bom yes)
  (on_board yes)
  (in_pos_files yes)
  (dnp no)
  (fields_autoplaced yes)
  (property "Reference" "#PWR03" (at 114.3 64.77 0) (hide yes) (show_name no) (do_not_autoplace no) (effects (font (size 1.27 1.27))))
  (property "Value" "+3V3" (at 109.22 62.23 90) (show_name no) (do_not_autoplace no) (effects (font (size 1.27 1.27))))
  (property "Footprint" "" (at 110.49 64.77 0) (hide yes) (show_name no) (do_not_autoplace no) (effects (font (size 1.27 1.27))))
  (property "Datasheet" "" (at 110.49 64.77 0) (hide yes) (show_name no) (do_not_autoplace no) (effects (font (size 1.27 1.27))))
  (property "Description" "Power symbol creates a global label with name \"+3V3\"" (at 110.49 64.77 0) (hide yes) (show_name no) (do_not_autoplace no) (effects (font (size 1.27 1.27))))
  (pin "1"))
 (symbol
  (lib_id "Device:R")
  (at 184.15 127 270)
  (unit 1)
  (body_style 1)
  (exclude_from_sim no)
  (in_bom yes)
  (on_board yes)
  (in_pos_files yes)
  (dnp no)
  (property "Reference" "R3" (at 184.15 121.92 90) (show_name no) (do_not_autoplace no) (effects (font (size 1.27 1.27))))
  (property "Value" "R" (at 184.15 124.46 90) (show_name no) (do_not_autoplace no) (effects (font (size 1.27 1.27))))
  (property "Footprint" "" (at 184.15 125.222 90) (hide yes) (show_name no) (do_not_autoplace no) (effects (font (size 1.27 1.27))))
  (property "Datasheet" "" (at 184.15 127 0) (hide yes) (show_name no) (do_not_autoplace no) (effects (font (size 1.27 1.27))))
  (property "Description" "Resistor" (at 184.15 127 0) (hide yes) (show_name no) (do_not_autoplace no) (effects (font (size 1.27 1.27))))
  (pin "2")
  (pin "1"))
 (symbol
  (lib_id "Device:C")
  (at 168.91 114.3 0)
  (unit 1)
  (body_style 1)
  (exclude_from_sim no)
  (in_bom yes)
  (on_board yes)
  (in_pos_files yes)
  (dnp no)
  (fields_autoplaced yes)
  (property "Reference" "C2" (at 172.72 113.0299 0) (show_name no) (do_not_autoplace no) (effects (font (size 1.27 1.27)) (justify left)))
  (property "Value" "100nF" (at 172.72 115.5699 0) (show_name no) (do_not_autoplace no) (effects (font (size 1.27 1.27)) (justify left)))
  (property "Footprint" "" (at 169.8752 118.11 0) (hide yes) (show_name no) (do_not_autoplace no) (effects (font (size 1.27 1.27))))
  (property "Datasheet" "" (at 168.91 114.3 0) (hide yes) (show_name no) (do_not_autoplace no) (effects (font (size 1.27 1.27))))
  (property "Description" "Unpolarized capacitor" (at 168.91 114.3 0) (hide yes) (show_name no) (do_not_autoplace no) (effects (font (size 1.27 1.27))))
  (pin "2")
  (pin "1"))
 (symbol
  (lib_id "Device:C")
  (at 100.33 78.74 0)
  (unit 1)
  (body_style 1)
  (exclude_from_sim no)
  (in_bom yes)
  (on_board yes)
  (in_pos_files yes)
  (dnp no)
  (fields_autoplaced yes)
  (property "Reference" "C1" (at 104.14 77.4699 0) (show_name no) (do_not_autoplace no) (effects (font (size 1.27 1.27)) (justify left)))
  (property "Value" "100nF" (at 104.14 80.0099 0) (show_name no) (do_not_autoplace no) (effects (font (size 1.27 1.27)) (justify left)))
  (property "Footprint" "" (at 101.2952 82.55 0) (hide yes) (show_name no) (do_not_autoplace no) (effects (font (size 1.27 1.27))))
  (property "Datasheet" "" (at 100.33 78.74 0) (hide yes) (show_name no) (do_not_autoplace no) (effects (font (size 1.27 1.27))))
  (property "Description" "Unpolarized capacitor" (at 100.33 78.74 0) (hide yes) (show_name no) (do_not_autoplace no) (effects (font (size 1.27 1.27))))
  (pin "2")
  (pin "1"))
 (symbol
  (lib_id "RF_Module:ESP32-WROOM-32")
  (at 127 106.68 0)
  (unit 1)
  (body_style 1)
  (exclude_from_sim no)
  (in_bom yes)
  (on_board yes)
  (in_pos_files yes)
  (dnp no)
  (fields_autoplaced yes)
  (property "Reference" "U1" (at 129.1433 68.58 0) (show_name no) (do_not_autoplace no) (effects (font (size 1.27 1.27)) (justify left)))
  (property "Value" "ESP32-WROOM-32" (at 129.1433 71.12 0) (show_name no) (do_not_autoplace no) (effects (font (size 1.27 1.27)) (justify left)))
  (property "Footprint" "RF_Module:ESP32-WROOM-32" (at 127 144.78 0) (hide yes) (show_name no) (do_not_autoplace no) (effects (font (size 1.27 1.27))))
  (property "Datasheet" "https://www.espressif.com/sites/default/files/documentation/esp32-wroom-32_datasheet_en.pdf" (at 119.38 105.41 0) (hide yes) (show_name no) (do_not_autoplace no) (effects (font (size 1.27 1.27))))
  (property "Description" "RF Module, ESP32-D0WDQ6 SoC, Wi-Fi 802.11b/g/n, Bluetooth, BLE, 32-bit, 2.7-3.6V, onboard antenna, SMD" (at 127 106.68 0) (hide yes) (show_name no) (do_not_autoplace no) (effects (font (size 1.27 1.27))))
  (pin "5")
  (pin "34")
  (pin "14")
  (pin "30")
  (pin "11")
  (pin "12")
  (pin "9")
  (pin "13")
  (pin "15")
  (pin "20")
  (pin "31")
  (pin "29")
  (pin "32")
  (pin "4")
  (pin "16")
  (pin "17")
  (pin "1")
  (pin "22")
  (pin "26")
  (pin "37")
  (pin "38")
  (pin "25")
  (pin "10")
  (pin "7")
  (pin "21")
  (pin "24")
  (pin "28")
  (pin "2")
  (pin "19")
  (pin "27")
  (pin "3")
  (pin "18")
  (pin "23")
  (pin "35")
  (pin "8")
  (pin "33")
  (pin "36")
  (pin "6")
  (pin "39"))
 (symbol
  (lib_id "Device:D")
  (at 119.38 64.77 180)
  (unit 1)
  (body_style 1)
  (exclude_from_sim no)
  (in_bom yes)
  (on_board yes)
  (in_pos_files yes)
  (dnp no)
  (fields_autoplaced yes)
  (property "Reference" "D5" (at 119.38 58.42 0) (show_name no) (do_not_autoplace no) (effects (font (size 1.27 1.27))))
  (property "Value" "D" (at 119.38 60.96 0) (show_name no) (do_not_autoplace no) (effects (font (size 1.27 1.27))))
  (property "Footprint" "" (at 119.38 64.77 0) (hide yes) (show_name no) (do_not_autoplace no) (effects (font (size 1.27 1.27))))
  (property "Datasheet" "" (at 119.38 64.77 0) (hide yes) (show_name no) (do_not_autoplace no) (effects (font (size 1.27 1.27))))
  (property "Description" "Diode" (at 119.38 64.77 0) (hide yes) (show_name no) (do_not_autoplace no) (effects (font (size 1.27 1.27))))
  (property "Sim.Device" "D" (at 119.38 64.77 0) (hide yes) (show_name no) (do_not_autoplace no) (effects (font (size 1.27 1.27))))
  (property "Sim.Pins" "1=K 2=A" (at 119.38 64.77 0) (hide yes) (show_name no) (do_not_autoplace no) (effects (font (size 1.27 1.27))))
  (pin "2")
  (pin "1"))
 (symbol
  (lib_id "power:+3V3")
  (at 163.83 114.3 90)
  (unit 1)
  (body_style 1)
  (exclude_from_sim no)
  (in_bom yes)
  (on_board yes)
  (in_pos_files yes)
  (dnp no)
  (fields_autoplaced yes)
  (property "Reference" "#PWR04" (at 167.64 114.3 0) (hide yes) (show_name no) (do_not_autoplace no) (effects (font (size 1.27 1.27))))
  (property "Value" "+3V3" (at 160.02 114.2999 90) (show_name no) (do_not_autoplace no) (effects (font (size 1.27 1.27)) (justify left)))
  (property "Footprint" "" (at 163.83 114.3 0) (hide yes) (show_name no) (do_not_autoplace no) (effects (font (size 1.27 1.27))))
  (property "Datasheet" "" (at 163.83 114.3 0) (hide yes) (show_name no) (do_not_autoplace no) (effects (font (size 1.27 1.27))))
  (property "Description" "Power symbol creates a global label with name \"+3V3\"" (at 163.83 114.3 0) (hide yes) (show_name no) (do_not_autoplace no) (effects (font (size 1.27 1.27))))
  (pin "1"))
 (symbol
  (lib_id "Device:R")
  (at 180.34 81.28 270)
  (unit 1)
  (body_style 1)
  (exclude_from_sim no)
  (in_bom yes)
  (on_board yes)
  (in_pos_files yes)
  (dnp no)
  (fields_autoplaced yes)
  (property "Reference" "R1" (at 180.34 74.93 90) (show_name no) (do_not_autoplace no) (effects (font (size 1.27 1.27))))
  (property "Value" "R" (at 180.34 77.47 90) (show_name no) (do_not_autoplace no) (effects (font (size 1.27 1.27))))
  (property "Footprint" "" (at 180.34 79.502 90) (hide yes) (show_name no) (do_not_autoplace no) (effects (font (size 1.27 1.27))))
  (property "Datasheet" "" (at 180.34 81.28 0) (hide yes) (show_name no) (do_not_autoplace no) (effects (font (size 1.27 1.27))))
  (property "Description" "Resistor" (at 180.34 81.28 0) (hide yes) (show_name no) (do_not_autoplace no) (effects (font (size 1.27 1.27))))
  (pin "2")
  (pin "1"))
 (symbol
  (lib_id "Device:LED")
  (at 200.66 127 180)
  (unit 1)
  (body_style 1)
  (exclude_from_sim no)
  (in_bom yes)
  (on_board yes)
  (in_pos_files yes)
  (dnp no)
  (property "Reference" "D3" (at 200.914 121.158 0) (show_name no) (do_not_autoplace no) (effects (font (size 1.27 1.27))))
  (property "Value" "LED" (at 201.168 123.19 0) (show_name no) (do_not_autoplace no) (effects (font (size 1.27 1.27))))
  (property "Footprint" "" (at 200.66 127 0) (hide yes) (show_name no) (do_not_autoplace no) (effects (font (size 1.27 1.27))))
  (property "Datasheet" "" (at 200.66 127 0) (hide yes) (show_name no) (do_not_autoplace no) (effects (font (size 1.27 1.27))))
  (property "Description" "Light emitting diode" (at 200.66 127 0) (hide yes) (show_name no) (do_not_autoplace no) (effects (font (size 1.27 1.27))))
  (property "Sim.Pins" "1=K 2=A" (at 200.66 127 0) (hide yes) (show_name no) (do_not_autoplace no) (effects (font (size 1.27 1.27))))
  (pin "2")
  (pin "1"))
 (symbol
  (lib_id "Device:LED")
  (at 200.66 139.7 180)
  (unit 1)
  (body_style 1)
  (exclude_from_sim no)
  (in_bom yes)
  (on_board yes)
  (in_pos_files yes)
  (dnp no)
  (property "Reference" "D4" (at 202.438 133.35 0) (show_name no) (do_not_autoplace no) (effects (font (size 1.27 1.27))))
  (property "Value" "LED" (at 202.184 135.636 0) (show_name no) (do_not_autoplace no) (effects (font (size 1.27 1.27))))
  (property "Footprint" "" (at 200.66 139.7 0) (hide yes) (show_name no) (do_not_autoplace no) (effects (font (size 1.27 1.27))))
  (property "Datasheet" "" (at 200.66 139.7 0) (hide yes) (show_name no) (do_not_autoplace no) (effects (font (size 1.27 1.27))))
  (property "Description" "Light emitting diode" (at 200.66 139.7 0) (hide yes) (show_name no) (do_not_autoplace no) (effects (font (size 1.27 1.27))))
  (property "Sim.Pins" "1=K 2=A" (at 200.66 139.7 0) (hide yes) (show_name no) (do_not_autoplace no) (effects (font (size 1.27 1.27))))
  (pin "2")
  (pin "1"))
 (symbol
  (lib_id "Device:LED")
  (at 196.85 81.28 180)
  (unit 1)
  (body_style 1)
  (exclude_from_sim no)
  (in_bom yes)
  (on_board yes)
  (in_pos_files yes)
  (dnp no)
  (fields_autoplaced yes)
  (property "Reference" "D1" (at 198.4375 73.66 0) (show_name no) (do_not_autoplace no) (effects (font (size 1.27 1.27))))
  (property "Value" "LED" (at 198.4375 76.2 0) (show_name no) (do_not_autoplace no) (effects (font (size 1.27 1.27))))
  (property "Footprint" "" (at 196.85 81.28 0) (hide yes) (show_name no) (do_not_autoplace no) (effects (font (size 1.27 1.27))))
  (property "Datasheet" "" (at 196.85 81.28 0) (hide yes) (show_name no) (do_not_autoplace no) (effects (font (size 1.27 1.27))))
  (property "Description" "Light emitting diode" (at 196.85 81.28 0) (hide yes) (show_name no) (do_not_autoplace no) (effects (font (size 1.27 1.27))))
  (property "Sim.Pins" "1=K 2=A" (at 196.85 81.28 0) (hide yes) (show_name no) (do_not_autoplace no) (effects (font (size 1.27 1.27))))
  (pin "2")
  (pin "1"))
 (symbol
  (lib_id "Device:LED")
  (at 200.66 115.57 180)
  (unit 1)
  (body_style 1)
  (exclude_from_sim no)
  (in_bom yes)
  (on_board yes)
  (in_pos_files yes)
  (dnp no)
  (fields_autoplaced yes)
  (property "Reference" "D2" (at 202.2475 107.95 0) (show_name no) (do_not_autoplace no) (effects (font (size 1.27 1.27))))
  (property "Value" "LED" (at 202.2475 110.49 0) (show_name no) (do_not_autoplace no) (effects (font (size 1.27 1.27))))
  (property "Footprint" "" (at 200.66 115.57 0) (hide yes) (show_name no) (do_not_autoplace no) (effects (font (size 1.27 1.27))))
  (property "Datasheet" "" (at 200.66 115.57 0) (hide yes) (show_name no) (do_not_autoplace no) (effects (font (size 1.27 1.27))))
  (property "Description" "Light emitting diode" (at 200.66 115.57 0) (hide yes) (show_name no) (do_not_autoplace no) (effects (font (size 1.27 1.27))))
  (property "Sim.Pins" "1=K 2=A" (at 200.66 115.57 0) (hide yes) (show_name no) (do_not_autoplace no) (effects (font (size 1.27 1.27))))
  (pin "2")
  (pin "1"))
 (symbol
  (lib_id "Device:R")
  (at 180.34 139.7 270)
  (unit 1)
  (body_style 1)
  (exclude_from_sim no)
  (in_bom yes)
  (on_board yes)
  (in_pos_files yes)
  (dnp no)
  (property "Reference" "R4" (at 180.34 134.366 90) (show_name no) (do_not_autoplace no) (effects (font (size 1.27 1.27))))
  (property "Value" "R" (at 180.34 136.652 90) (show_name no) (do_not_autoplace no) (effects (font (size 1.27 1.27))))
  (property "Footprint" "" (at 180.34 137.922 90) (hide yes) (show_name no) (do_not_autoplace no) (effects (font (size 1.27 1.27))))
  (property "Datasheet" "" (at 180.34 139.7 0) (hide yes) (show_name no) (do_not_autoplace no) (effects (font (size 1.27 1.27))))
  (property "Description" "Resistor" (at 180.34 139.7 0) (hide yes) (show_name no) (do_not_autoplace no) (effects (font (size 1.27 1.27))))
  (pin "2")
  (pin "1"))
 (sheet_instances
  (path ""
   (page "1")))
 (embedded_fonts no))
